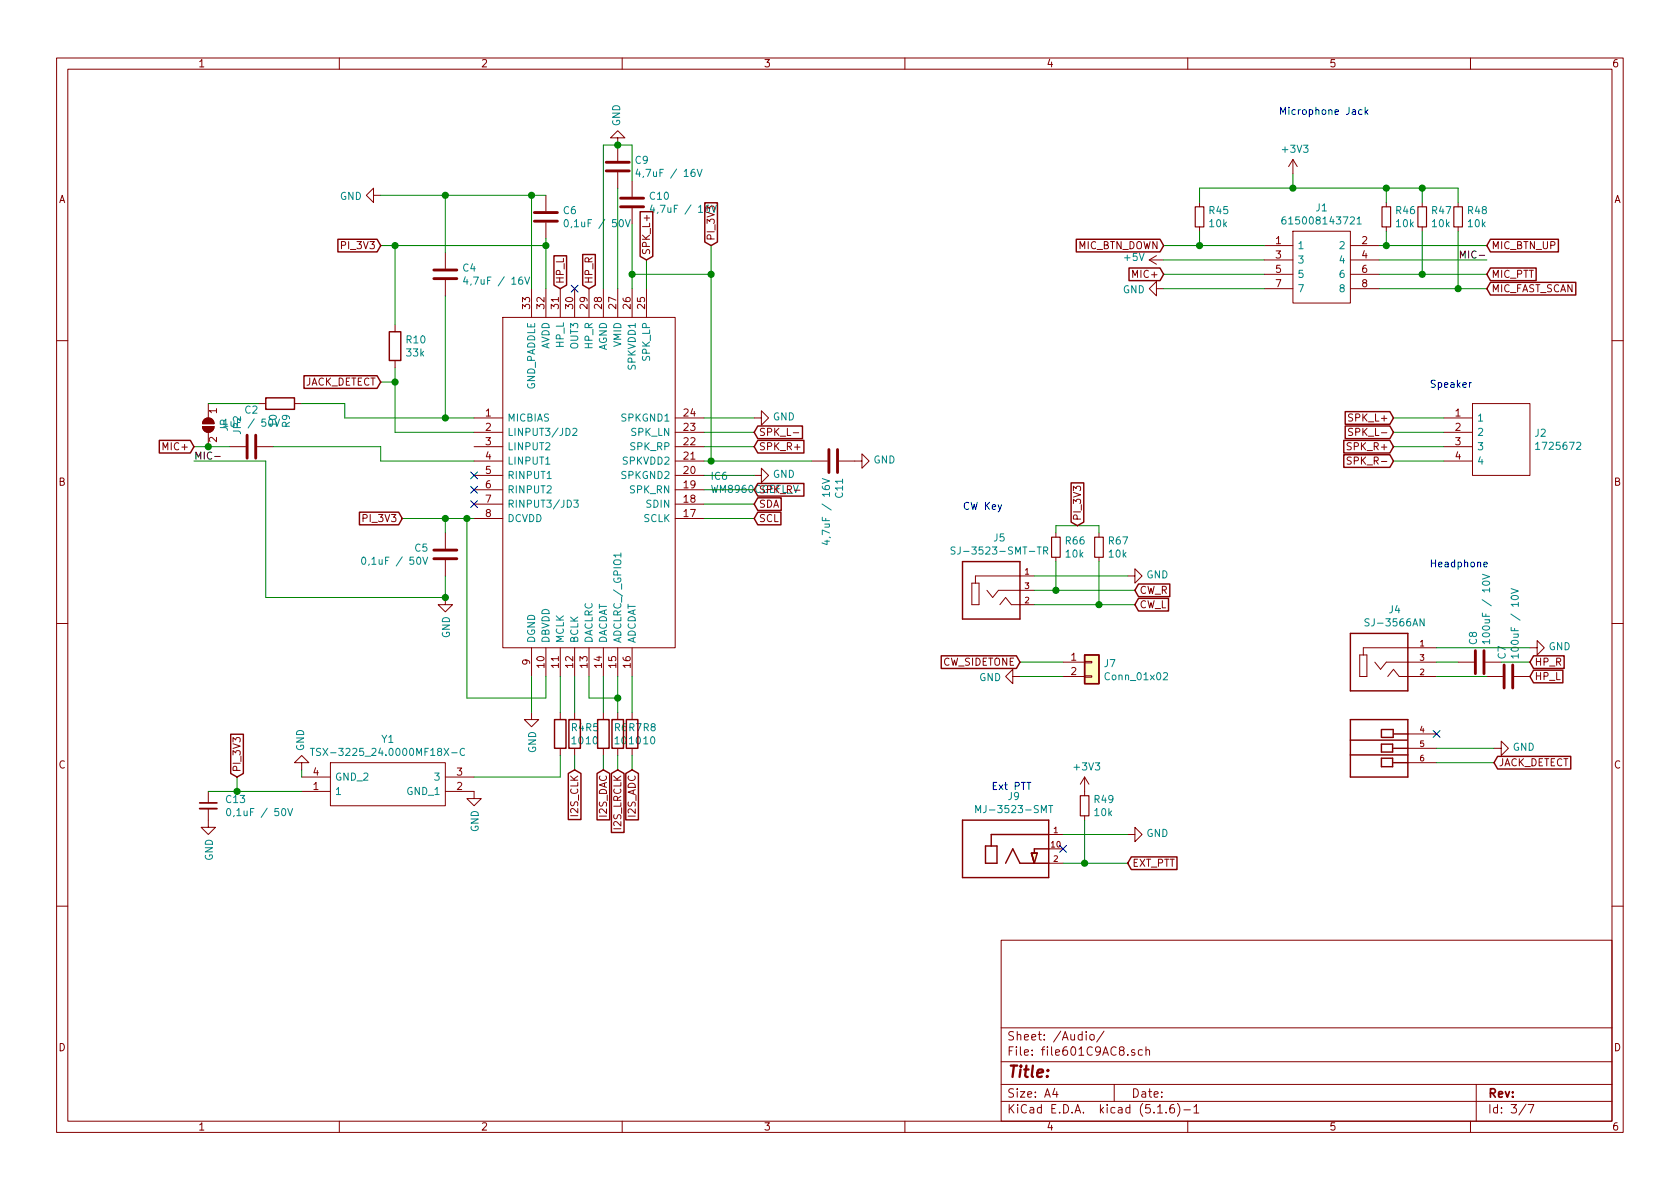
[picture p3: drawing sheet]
EESchema Schematic File Version 4
EELAYER 30 0
EELAYER END
$Descr A4 11693 8268
encoding utf-8
Sheet 3 7
Title ""
Date ""
Rev ""
Comp ""
Comment1 ""
Comment2 ""
Comment3 ""
Comment4 ""
$EndDescr
Text GLabel 8100 1900 0    50   Input ~ 0
MIC+
Text GLabel 10350 1900 2    50   Input ~ 0
MIC_PTT
$Comp
L power:GND #PWR?
U 1 1
P 8100 2000
AR Path="/601CBA1A" Ref="#PWR?"  Part="1" 
AR Path="/601C9AC9/601CBA1A" Ref="#PWR0103"  Part="1" 
F 0 "#PWR0103" H 8100 1750 50  0001 C CNN
F 1 "GND" V 8105 1872 50  0000 R CNN
F 2 "" H 8100 2000 50  0001 C CNN
F 3 "" H 8100 2000 50  0001 C CNN
	1    8100 2000
	0    1    1    0   
$EndComp
Text GLabel 10350 2000 2    50   Input ~ 0
MIC_FAST_SCAN
Text GLabel 10350 1700 2    50   Input ~ 0
MIC_BTN_UP
Text GLabel 8100 1700 0    50   Input ~ 0
MIC_BTN_DOWN
$Comp
L SamacSys_Parts:WM8960CGEFL_V IC6
U 1 1
P 3300 2900
F 0 "IC6" H 4944 2496 50  0000 L CNN
F 1 "WM8960CGEFL_V" H 4944 2405 50  0000 L CNN
F 2 "SamacSys_Parts:CUST_QFN-32-1EP_5x5mm_P0.5mm_EP3.45x3.45mm" H 4750 3600 50  0001 L CNN
F 3 "https://componentsearchengine.com/Datasheets/1/WM8960CGEFL_V.pdf" H 4750 3500 50  0001 L CNN
F 4 "Interface - CODECs Stereo CODEC with 1W DRIVER" H 4750 3400 50  0001 L CNN "Description"
F 5 "1" H 4750 3300 50  0001 L CNN "Height"
F 6 "238-WM8960CGEFL/V" H 4750 3200 50  0001 L CNN "Mouser Part Number"
F 7 "https://www.mouser.co.uk/ProductDetail/Cirrus-Logic/WM8960CGEFL-V/?qs=G8wrXCBxhFteielmzwPrEw%3D%3D" H 4750 3100 50  0001 L CNN "Mouser Price/Stock"
F 8 "Cirrus Logic" H 4750 3000 50  0001 L CNN "Manufacturer_Name"
F 9 "WM8960CGEFL/V" H 4750 2900 50  0001 L CNN "Manufacturer_Part_Number"
F 10 "C18752" H 3300 2900 50  0001 C CNN "LCSC"
	1    3300 2900
	1    0    0    -1  
$EndComp
Text GLabel 5250 3500 2    50   Input ~ 0
SDA
Text GLabel 5250 3600 2    50   Input ~ 0
SCL
Wire Wire Line
	5250 3600 4900 3600
Wire Wire Line
	4900 3500 5250 3500
$Comp
L power:GND #PWR?
U 1 1
P 3700 4950
AR Path="/601E5A7F" Ref="#PWR?"  Part="1" 
AR Path="/601C9AC9/601E5A7F" Ref="#PWR0119"  Part="1" 
F 0 "#PWR0119" H 3700 4700 50  0001 C CNN
F 1 "GND" V 3705 4822 50  0000 R CNN
F 2 "" H 3700 4950 50  0001 C CNN
F 3 "" H 3700 4950 50  0001 C CNN
	1    3700 4950
	1    0    0    -1  
$EndComp
Wire Wire Line
	3700 4950 3700 4700
$Comp
L power:GND #PWR?
U 1 1
P 2650 1350
AR Path="/601E6A4B" Ref="#PWR?"  Part="1" 
AR Path="/601C9AC9/601E6A4B" Ref="#PWR0120"  Part="1" 
F 0 "#PWR0120" H 2650 1100 50  0001 C CNN
F 1 "GND" V 2655 1222 50  0000 R CNN
F 2 "" H 2650 1350 50  0001 C CNN
F 3 "" H 2650 1350 50  0001 C CNN
	1    2650 1350
	0    1    1    0   
$EndComp
$Comp
L Device:C C6
U 1 1
P 3800 1500
F 0 "C6" H 3915 1546 50  0000 L CNN
F 1 "0,1uF / 50V" H 3915 1455 50  0000 L CNN
F 2 "Capacitor_SMD:C_0805_2012Metric_Pad1.15x1.40mm_HandSolder" H 3838 1350 50  0001 C CNN
F 3 "~" H 3800 1500 50  0001 C CNN
F 4 "C49678" H 3800 1500 50  0001 C CNN "LCSC"
F 5 "Samsung Electro-Mechanics" H 3800 1500 50  0001 C CNN "Manufacturer_Name"
F 6 "CL21B104KBCSFNC" H 3800 1500 50  0001 C CNN "Manufacturer_Part_Number"
F 7 "187-CL21B104KBCSFNC" H 3800 1500 50  0001 C CNN "Mouser Part Number"
	1    3800 1500
	1    0    0    -1  
$EndComp
$Comp
L Device:C C4
U 1 1
P 3100 1900
F 0 "C4" H 3215 1946 50  0000 L CNN
F 1 "4,7uF / 16V" H 3215 1855 50  0000 L CNN
F 2 "Capacitor_SMD:C_0805_2012Metric_Pad1.15x1.40mm_HandSolder" H 3138 1750 50  0001 C CNN
F 3 "~" H 3100 1900 50  0001 C CNN
F 4 "C1779" H 3100 1900 50  0001 C CNN "LCSC"
F 5 "Samsung Electro-Mechanics" H 3100 1900 50  0001 C CNN "Manufacturer_Name"
F 6 "CL21A475KOFNNNE" H 3100 1900 50  0001 C CNN "Manufacturer_Part_Number"
F 7 "187-CL21A475KOFNNNE" H 3100 1900 50  0001 C CNN "Mouser Part Number"
	1    3100 1900
	1    0    0    -1  
$EndComp
Wire Wire Line
	3100 2050 3100 2900
Wire Wire Line
	3100 2900 3300 2900
Connection ~ 3100 2900
$Comp
L power:GND #PWR?
U 1 1
P 3100 4150
AR Path="/601EE942" Ref="#PWR?"  Part="1" 
AR Path="/601C9AC9/601EE942" Ref="#PWR0123"  Part="1" 
F 0 "#PWR0123" H 3100 3900 50  0001 C CNN
F 1 "GND" V 3105 4022 50  0000 R CNN
F 2 "" H 3100 4150 50  0001 C CNN
F 3 "" H 3100 4150 50  0001 C CNN
	1    3100 4150
	1    0    0    -1  
$EndComp
$Comp
L Device:C C5
U 1 1
P 3100 3850
F 0 "C5" H 2985 3896 50  0000 R CNN
F 1 "0,1uF / 50V" H 2985 3805 50  0000 R CNN
F 2 "Capacitor_SMD:C_0805_2012Metric_Pad1.15x1.40mm_HandSolder" H 3138 3700 50  0001 C CNN
F 3 "~" H 3100 3850 50  0001 C CNN
F 4 "C49678" H 3100 3850 50  0001 C CNN "LCSC"
F 5 "Samsung Electro-Mechanics" H 3100 3850 50  0001 C CNN "Manufacturer_Name"
F 6 "CL21B104KBCSFNC" H 3100 3850 50  0001 C CNN "Manufacturer_Part_Number"
F 7 "187-CL21B104KBCSFNC" H 3100 3850 50  0001 C CNN "Mouser Part Number"
	1    3100 3850
	1    0    0    -1  
$EndComp
Wire Wire Line
	3100 4000 3100 4150
Connection ~ 3100 4150
Wire Wire Line
	3100 3700 3100 3600
Connection ~ 3100 3600
Wire Wire Line
	3100 3600 3250 3600
Wire Wire Line
	3250 3600 3250 4850
Wire Wire Line
	3250 4850 3800 4850
Wire Wire Line
	3800 4850 3800 4700
Connection ~ 3250 3600
Wire Wire Line
	3250 3600 3300 3600
Text GLabel 4000 5350 3    50   Input ~ 0
I2S_CLK
Text GLabel 4200 5350 3    50   Input ~ 0
I2S_DAC
Text GLabel 4300 5350 3    50   Input ~ 0
I2S_LRCLK
Text GLabel 4400 5350 3    50   Input ~ 0
I2S_ADC
Wire Wire Line
	4300 4850 4100 4850
Wire Wire Line
	4100 4850 4100 4700
Wire Wire Line
	4300 4850 4300 4700
Text GLabel 5250 3000 2    50   Input ~ 0
SPK_L-
Text GLabel 5250 3100 2    50   Input ~ 0
SPK_R+
Text GLabel 4500 1800 1    50   Input ~ 0
SPK_L+
Text GLabel 5250 3400 2    50   Input ~ 0
SPK_R-
Wire Wire Line
	5250 3400 4900 3400
Wire Wire Line
	5250 3100 4900 3100
Wire Wire Line
	4900 3000 5250 3000
Wire Wire Line
	4500 1800 4500 2000
$Comp
L power:GND #PWR?
U 1 1
P 4300 1000
AR Path="/602061C1" Ref="#PWR?"  Part="1" 
AR Path="/601C9AC9/602061C1" Ref="#PWR0125"  Part="1" 
F 0 "#PWR0125" H 4300 750 50  0001 C CNN
F 1 "GND" V 4305 872 50  0000 R CNN
F 2 "" H 4300 1000 50  0001 C CNN
F 3 "" H 4300 1000 50  0001 C CNN
	1    4300 1000
	-1   0    0    1   
$EndComp
NoConn ~ 4000 2000
$Comp
L Device:C C7
U 1 1
P 10500 4700
F 0 "C7" H 10615 4746 50  0000 L CNN
F 1 "100uF / 10V" H 10615 4655 50  0000 L CNN
F 2 "Capacitor_SMD:C_1206_3216Metric_Pad1.42x1.75mm_HandSolder" H 10538 4550 50  0001 C CNN
F 3 "~" H 10500 4700 50  0001 C CNN
F 4 "C84455" H 10500 4700 50  0001 C CNN "LCSC"
F 5 "Murata Electronics" H 10500 4700 50  0001 C CNN "Manufacturer_Name"
F 6 "GRM32ER61A107ME20L" H 10500 4700 50  0001 C CNN "Manufacturer_Part_Number"
F 7 "81-GRM32ER61A107ME0L" H 10500 4700 50  0001 C CNN "Mouser Part Number"
	1    10500 4700
	0    -1   -1   0   
$EndComp
$Comp
L Device:C C8
U 1 1
P 10300 4600
F 0 "C8" H 10415 4646 50  0000 L CNN
F 1 "100uF / 10V" H 10415 4555 50  0000 L CNN
F 2 "Capacitor_SMD:C_1206_3216Metric_Pad1.42x1.75mm_HandSolder" H 10338 4450 50  0001 C CNN
F 3 "~" H 10300 4600 50  0001 C CNN
F 4 "C84455" H 10300 4600 50  0001 C CNN "LCSC"
F 5 "Murata Electronics" H 10300 4600 50  0001 C CNN "Manufacturer_Name"
F 6 "GRM32ER61A107ME20L" H 10300 4600 50  0001 C CNN "Manufacturer_Part_Number"
F 7 "81-GRM32ER61A107ME0L" H 10300 4600 50  0001 C CNN "Mouser Part Number"
	1    10300 4600
	0    -1   -1   0   
$EndComp
Text GLabel 3900 2000 1    50   Input ~ 0
HP_L
Text GLabel 4100 2000 1    50   Input ~ 0
HP_R
$Comp
L Device:R R4
U 1 1
P 3900 5100
F 0 "R4" H 3970 5146 50  0000 L CNN
F 1 "10" H 3970 5055 50  0000 L CNN
F 2 "Resistor_SMD:R_0805_2012Metric_Pad1.15x1.40mm_HandSolder" V 3830 5100 50  0001 C CNN
F 3 "~" H 3900 5100 50  0001 C CNN
F 4 "C17415" H 3900 5100 50  0001 C CNN "LCSC"
F 5 "Vishay" H 3900 5100 50  0001 C CNN "Manufacturer_Name"
F 6 "CRCW080510R0FKEB" H 3900 5100 50  0001 C CNN "Manufacturer_Part_Number"
F 7 "71-CRCW080510R0FKEB" H 3900 5100 50  0001 C CNN "Mouser Part Number"
	1    3900 5100
	1    0    0    -1  
$EndComp
$Comp
L Device:R R5
U 1 1
P 4000 5100
F 0 "R5" H 4070 5146 50  0000 L CNN
F 1 "10" H 4070 5055 50  0000 L CNN
F 2 "Resistor_SMD:R_0805_2012Metric_Pad1.15x1.40mm_HandSolder" V 3930 5100 50  0001 C CNN
F 3 "~" H 4000 5100 50  0001 C CNN
F 4 "C17415" H 4000 5100 50  0001 C CNN "LCSC"
F 5 "Vishay" H 4000 5100 50  0001 C CNN "Manufacturer_Name"
F 6 "CRCW080510R0FKEB" H 4000 5100 50  0001 C CNN "Manufacturer_Part_Number"
F 7 "71-CRCW080510R0FKEB" H 4000 5100 50  0001 C CNN "Mouser Part Number"
	1    4000 5100
	1    0    0    -1  
$EndComp
$Comp
L Device:R R6
U 1 1
P 4200 5100
F 0 "R6" H 4270 5146 50  0000 L CNN
F 1 "10" H 4270 5055 50  0000 L CNN
F 2 "Resistor_SMD:R_0805_2012Metric_Pad1.15x1.40mm_HandSolder" V 4130 5100 50  0001 C CNN
F 3 "~" H 4200 5100 50  0001 C CNN
F 4 "C17415" H 4200 5100 50  0001 C CNN "LCSC"
F 5 "Vishay" H 4200 5100 50  0001 C CNN "Manufacturer_Name"
F 6 "CRCW080510R0FKEB" H 4200 5100 50  0001 C CNN "Manufacturer_Part_Number"
F 7 "71-CRCW080510R0FKEB" H 4200 5100 50  0001 C CNN "Mouser Part Number"
	1    4200 5100
	1    0    0    -1  
$EndComp
$Comp
L Device:R R7
U 1 1
P 4300 5100
F 0 "R7" H 4370 5146 50  0000 L CNN
F 1 "10" H 4370 5055 50  0000 L CNN
F 2 "Resistor_SMD:R_0805_2012Metric_Pad1.15x1.40mm_HandSolder" V 4230 5100 50  0001 C CNN
F 3 "~" H 4300 5100 50  0001 C CNN
F 4 "C17415" H 4300 5100 50  0001 C CNN "LCSC"
F 5 "Vishay" H 4300 5100 50  0001 C CNN "Manufacturer_Name"
F 6 "CRCW080510R0FKEB" H 4300 5100 50  0001 C CNN "Manufacturer_Part_Number"
F 7 "71-CRCW080510R0FKEB" H 4300 5100 50  0001 C CNN "Mouser Part Number"
	1    4300 5100
	1    0    0    -1  
$EndComp
$Comp
L Device:R R8
U 1 1
P 4400 5100
F 0 "R8" H 4470 5146 50  0000 L CNN
F 1 "10" H 4470 5055 50  0000 L CNN
F 2 "Resistor_SMD:R_0805_2012Metric_Pad1.15x1.40mm_HandSolder" V 4330 5100 50  0001 C CNN
F 3 "~" H 4400 5100 50  0001 C CNN
F 4 "C17415" H 4400 5100 50  0001 C CNN "LCSC"
F 5 "Vishay" H 4400 5100 50  0001 C CNN "Manufacturer_Name"
F 6 "CRCW080510R0FKEB" H 4400 5100 50  0001 C CNN "Manufacturer_Part_Number"
F 7 "71-CRCW080510R0FKEB" H 4400 5100 50  0001 C CNN "Mouser Part Number"
	1    4400 5100
	1    0    0    -1  
$EndComp
Wire Wire Line
	4000 5250 4000 5350
Wire Wire Line
	4200 5350 4200 5250
Wire Wire Line
	4300 5250 4300 5350
Wire Wire Line
	4400 5350 4400 5250
Wire Wire Line
	4400 4950 4400 4700
Wire Wire Line
	4300 4850 4300 4950
Connection ~ 4300 4850
Wire Wire Line
	4200 4950 4200 4700
Wire Wire Line
	4000 4700 4000 4950
Wire Wire Line
	3900 4700 3900 4950
$Comp
L SamacSys_Parts:1725672 J2
U 1 1
P 10050 2900
F 0 "J2" H 10678 2796 50  0000 L CNN
F 1 "1725672" H 10678 2705 50  0000 L CNN
F 2 "1725672-4-2.54" H 10700 3000 50  0001 L CNN
F 3 "https://www.phoenixcontact.com/online/portal/us?uri=pxc-oc-itemdetail:pid=1725672&library=usen&tab=1.pdf" H 10700 2900 50  0001 L CNN
F 4 "4 way vertical PCB terminal,6A 63V Phoenix Contact Non-Fused Terminal Block, 4 Way, Solder Terminals, 26 ??? 20 AWG Through Hole, Nylon, 63 V" H 10700 2800 50  0001 L CNN "Description"
F 5 "" H 10700 2700 50  0001 L CNN "Height"
F 6 "651-1725672" H 10700 2600 50  0001 L CNN "Mouser Part Number"
F 7 "https://www.mouser.co.uk/ProductDetail/Phoenix-Contact/1725672/?qs=Ul7CXFMnlWXX93F9bOV2pQ%3D%3D" H 10700 2500 50  0001 L CNN "Mouser Price/Stock"
F 8 "Phoenix Contact" H 10700 2400 50  0001 L CNN "Manufacturer_Name"
F 9 "1725672" H 10700 2300 50  0001 L CNN "Manufacturer_Part_Number"
	1    10050 2900
	1    0    0    -1  
$EndComp
Text GLabel 9700 2900 0    50   Input ~ 0
SPK_L+
Text GLabel 9700 3000 0    50   Input ~ 0
SPK_L-
Text GLabel 9700 3100 0    50   Input ~ 0
SPK_R+
Text GLabel 9700 3200 0    50   Input ~ 0
SPK_R-
Wire Wire Line
	9700 2900 10050 2900
Wire Wire Line
	10050 3000 9700 3000
Wire Wire Line
	9700 3100 10050 3100
Wire Wire Line
	10050 3200 9700 3200
$Comp
L Device:C_Small C13
U 1 1
P 1450 5600
F 0 "C13" H 1565 5646 50  0000 L CNN
F 1 "0,1uF / 50V" H 1565 5555 50  0000 L CNN
F 2 "Capacitor_SMD:C_0805_2012Metric_Pad1.15x1.40mm_HandSolder" H 1488 5450 50  0001 C CNN
F 3 "~" H 1450 5600 50  0001 C CNN
F 4 "Samsung Electro-Mechanics" H 1450 5600 50  0001 C CNN "Manufacturer_Name"
F 5 "CL21B104KBCSFNC" H 1450 5600 50  0001 C CNN "Manufacturer_Part_Number"
F 6 "C49678" H 1450 5600 50  0001 C CNN "LCSC"
F 7 "187-CL21B104KBCSFNC" H 1450 5600 50  0001 C CNN "Mouser Part Number"
	1    1450 5600
	1    0    0    -1  
$EndComp
$Comp
L power:GND #PWR?
U 1 1
P 1450 5700
AR Path="/602434B2" Ref="#PWR?"  Part="1" 
AR Path="/601C9AC9/602434B2" Ref="#PWR0128"  Part="1" 
F 0 "#PWR0128" H 1450 5450 50  0001 C CNN
F 1 "GND" V 1455 5572 50  0000 R CNN
F 2 "" H 1450 5700 50  0001 C CNN
F 3 "" H 1450 5700 50  0001 C CNN
	1    1450 5700
	1    0    0    -1  
$EndComp
$Comp
L power:GND #PWR?
U 1 1
P 3300 5500
AR Path="/60243D3A" Ref="#PWR?"  Part="1" 
AR Path="/601C9AC9/60243D3A" Ref="#PWR0129"  Part="1" 
F 0 "#PWR0129" H 3300 5250 50  0001 C CNN
F 1 "GND" V 3305 5372 50  0000 R CNN
F 2 "" H 3300 5500 50  0001 C CNN
F 3 "" H 3300 5500 50  0001 C CNN
	1    3300 5500
	1    0    0    -1  
$EndComp
$Comp
L power:GND #PWR?
U 1 1
P 10650 4500
AR Path="/6024D765" Ref="#PWR?"  Part="1" 
AR Path="/601C9AC9/6024D765" Ref="#PWR0130"  Part="1" 
F 0 "#PWR0130" H 10650 4250 50  0001 C CNN
F 1 "GND" V 10655 4372 50  0000 R CNN
F 2 "" H 10650 4500 50  0001 C CNN
F 3 "" H 10650 4500 50  0001 C CNN
	1    10650 4500
	0    -1   -1   0   
$EndComp
Text GLabel 10650 4700 2    50   Input ~ 0
HP_L
Text GLabel 10650 4600 2    50   Input ~ 0
HP_R
Text GLabel 1350 3100 0    50   Input ~ 0
MIC+
$Comp
L Device:C C2
U 1 1
P 1750 3100
F 0 "C2" V 2002 3100 50  0000 C CNN
F 1 "1uF / 50V" V 1911 3100 50  0000 C CNN
F 2 "Capacitor_SMD:C_0805_2012Metric_Pad1.15x1.40mm_HandSolder" H 1788 2950 50  0001 C CNN
F 3 "~" H 1750 3100 50  0001 C CNN
F 4 "C28323" H 1750 3100 50  0001 C CNN "LCSC"
F 5 "Samsung Electro-Mechanics" H 1750 3100 50  0001 C CNN "Manufacturer_Name"
F 6 "CL21B105KBFNNNE" H 1750 3100 50  0001 C CNN "Manufacturer_Part_Number"
F 7 "187-CL21B105KBFNNNE" H 1750 3100 50  0001 C CNN "Mouser Part Number"
	1    1750 3100
	0    -1   -1   0   
$EndComp
$Comp
L Device:R R9
U 1 1
P 1950 2800
F 0 "R9" H 2020 2846 50  0000 L CNN
F 1 "10" H 2020 2755 50  0000 L CNN
F 2 "Resistor_SMD:R_0805_2012Metric_Pad1.15x1.40mm_HandSolder" V 1880 2800 50  0001 C CNN
F 3 "~" H 1950 2800 50  0001 C CNN
F 4 "C17415" H 1950 2800 50  0001 C CNN "LCSC"
F 5 "Vishay" H 1950 2800 50  0001 C CNN "Manufacturer_Name"
F 6 "CRCW080510R0FKEB" H 1950 2800 50  0001 C CNN "Manufacturer_Part_Number"
F 7 "71-CRCW080510R0FKEB" H 1950 2800 50  0001 C CNN "Mouser Part Number"
	1    1950 2800
	0    1    1    0   
$EndComp
Wire Wire Line
	2400 2900 3100 2900
Wire Wire Line
	1350 3100 1450 3100
Connection ~ 1450 3100
Wire Wire Line
	1450 3100 1600 3100
Wire Wire Line
	1450 2800 1800 2800
Wire Wire Line
	2400 2800 2400 2900
Wire Wire Line
	1350 3200 1850 3200
Wire Wire Line
	2800 3600 3100 3600
Wire Wire Line
	1850 4150 3100 4150
$Comp
L power:GND #PWR?
U 1 1
P 5250 2900
AR Path="/60236231" Ref="#PWR?"  Part="1" 
AR Path="/601C9AC9/60236231" Ref="#PWR0124"  Part="1" 
F 0 "#PWR0124" H 5250 2650 50  0001 C CNN
F 1 "GND" V 5255 2772 50  0000 R CNN
F 2 "" H 5250 2900 50  0001 C CNN
F 3 "" H 5250 2900 50  0001 C CNN
	1    5250 2900
	0    -1   -1   0   
$EndComp
Wire Wire Line
	4900 2900 5250 2900
$Comp
L power:GND #PWR?
U 1 1
P 5250 3300
AR Path="/6023926F" Ref="#PWR?"  Part="1" 
AR Path="/601C9AC9/6023926F" Ref="#PWR0137"  Part="1" 
F 0 "#PWR0137" H 5250 3050 50  0001 C CNN
F 1 "GND" V 5255 3172 50  0000 R CNN
F 2 "" H 5250 3300 50  0001 C CNN
F 3 "" H 5250 3300 50  0001 C CNN
	1    5250 3300
	0    -1   -1   0   
$EndComp
Wire Wire Line
	5250 3300 4900 3300
Wire Wire Line
	10350 4700 10000 4700
$Comp
L Device:C C11
U 1 1
P 5800 3200
F 0 "C11" H 5915 3246 50  0000 L CNN
F 1 "4,7uF / 16V" H 5915 3155 50  0000 L CNN
F 2 "Capacitor_SMD:C_0805_2012Metric_Pad1.15x1.40mm_HandSolder" H 5838 3050 50  0001 C CNN
F 3 "~" H 5800 3200 50  0001 C CNN
F 4 "C1779" H 5800 3200 50  0001 C CNN "LCSC"
F 5 "Samsung Electro-Mechanics" H 5800 3200 50  0001 C CNN "Manufacturer_Name"
F 6 "CL21A475KOFNNNE" H 5800 3200 50  0001 C CNN "Manufacturer_Part_Number"
F 7 "187-CL21A475KOFNNNE" H 5800 3200 50  0001 C CNN "Mouser Part Number"
	1    5800 3200
	0    1    1    0   
$EndComp
$Comp
L power:GND #PWR?
U 1 1
P 5950 3200
AR Path="/6024197E" Ref="#PWR?"  Part="1" 
AR Path="/601C9AC9/6024197E" Ref="#PWR0138"  Part="1" 
F 0 "#PWR0138" H 5950 2950 50  0001 C CNN
F 1 "GND" V 5955 3072 50  0000 R CNN
F 2 "" H 5950 3200 50  0001 C CNN
F 3 "" H 5950 3200 50  0001 C CNN
	1    5950 3200
	0    -1   -1   0   
$EndComp
Wire Wire Line
	4900 3200 4950 3200
$Comp
L Device:C C9
U 1 1
P 4300 1150
F 0 "C9" H 4415 1196 50  0000 L CNN
F 1 "4,7uF / 16V" H 4415 1105 50  0000 L CNN
F 2 "Capacitor_SMD:C_0805_2012Metric_Pad1.15x1.40mm_HandSolder" H 4338 1000 50  0001 C CNN
F 3 "~" H 4300 1150 50  0001 C CNN
F 4 "C1779" H 4300 1150 50  0001 C CNN "LCSC"
F 5 "Samsung Electro-Mechanics" H 4300 1150 50  0001 C CNN "Manufacturer_Name"
F 6 "CL21A475KOFNNNE" H 4300 1150 50  0001 C CNN "Manufacturer_Part_Number"
F 7 "187-CL21A475KOFNNNE" H 4300 1150 50  0001 C CNN "Mouser Part Number"
	1    4300 1150
	1    0    0    -1  
$EndComp
Wire Wire Line
	4300 1300 4300 2000
$Comp
L Device:C C10
U 1 1
P 4400 1400
F 0 "C10" H 4515 1446 50  0000 L CNN
F 1 "4,7uF / 16V" H 4515 1355 50  0000 L CNN
F 2 "Capacitor_SMD:C_0805_2012Metric_Pad1.15x1.40mm_HandSolder" H 4438 1250 50  0001 C CNN
F 3 "~" H 4400 1400 50  0001 C CNN
F 4 "C1779" H 4400 1400 50  0001 C CNN "LCSC"
F 5 "Samsung Electro-Mechanics" H 4400 1400 50  0001 C CNN "Manufacturer_Name"
F 6 "CL21A475KOFNNNE" H 4400 1400 50  0001 C CNN "Manufacturer_Part_Number"
F 7 "187-CL21A475KOFNNNE" H 4400 1400 50  0001 C CNN "Mouser Part Number"
	1    4400 1400
	1    0    0    -1  
$EndComp
Wire Wire Line
	4400 1550 4400 1900
Wire Wire Line
	4200 1000 4300 1000
Wire Wire Line
	4200 1000 4200 2000
Wire Wire Line
	4400 1250 4400 1000
Wire Wire Line
	4400 1000 4300 1000
Connection ~ 4300 1000
Wire Wire Line
	4950 1700 4950 1900
Wire Wire Line
	4950 1900 4400 1900
Connection ~ 4400 1900
Wire Wire Line
	4400 1900 4400 2000
Wire Wire Line
	4950 1900 4950 3200
Connection ~ 4950 1900
Connection ~ 4950 3200
Wire Wire Line
	4950 3200 5650 3200
Wire Wire Line
	10000 4500 10650 4500
Wire Wire Line
	10450 4600 10650 4600
$Comp
L Device:R R10
U 1 1
P 2750 2400
F 0 "R10" H 2820 2446 50  0000 L CNN
F 1 "33k" H 2820 2355 50  0000 L CNN
F 2 "Resistor_SMD:R_0805_2012Metric_Pad1.15x1.40mm_HandSolder" V 2680 2400 50  0001 C CNN
F 3 "~" H 2750 2400 50  0001 C CNN
F 4 "C17633" H 2750 2400 50  0001 C CNN "LCSC"
F 5 "Vishay" H 2750 2400 50  0001 C CNN "Manufacturer_Name"
F 6 "CRCW080533K0FKEA" H 2750 2400 50  0001 C CNN "Manufacturer_Part_Number"
F 7 "71-CRCW0805-33K-E3" H 2750 2400 50  0001 C CNN "Mouser Part Number"
	1    2750 2400
	1    0    0    -1  
$EndComp
Wire Wire Line
	2750 2550 2750 2650
Wire Wire Line
	2750 3000 3300 3000
Text GLabel 2650 2650 0    50   Input ~ 0
JACK_DETECT
Wire Wire Line
	2650 2650 2750 2650
Connection ~ 2750 2650
Wire Wire Line
	2750 2650 2750 3000
Text GLabel 10400 5300 2    50   Input ~ 0
JACK_DETECT
Text Label 1350 3200 0    50   ~ 0
MIC-
Text Label 10350 1800 2    50   ~ 0
MIC-
$Comp
L CUI_Devices:SJ-3566AN J4
U 1 1
P 9600 4600
F 0 "J4" H 9709 4967 50  0000 C CNN
F 1 "SJ-3566AN" H 9709 4876 50  0000 C CNN
F 2 "CUI_SJ-3566AN" H 9600 4600 50  0001 L BNN
F 3 "" H 9600 4600 50  0001 L BNN
F 4 "Manufacturer recommendations" H 9600 4600 50  0001 L BNN "STANDARD"
F 5 "" H 9600 4600 50  0001 L BNN "PARTREV"
F 6 "CUI Inc" H 9600 4600 50  0001 L BNN "MF"
F 7 "CUI Devices" H 9600 4600 50  0001 C CNN "Manufacturer_Name"
F 8 "SJ-3566AN" H 9600 4600 50  0001 C CNN "Manufacturer_Part_Number"
F 9 "490-SJ-3566AN" H 9600 4600 50  0001 C CNN "Mouser Part Number"
	1    9600 4600
	1    0    0    -1  
$EndComp
$Comp
L power:GND #PWR?
U 1 1
P 10400 5200
AR Path="/605961C9" Ref="#PWR?"  Part="1" 
AR Path="/601C9AC9/605961C9" Ref="#PWR0145"  Part="1" 
F 0 "#PWR0145" H 10400 4950 50  0001 C CNN
F 1 "GND" V 10405 5072 50  0000 R CNN
F 2 "" H 10400 5200 50  0001 C CNN
F 3 "" H 10400 5200 50  0001 C CNN
	1    10400 5200
	0    -1   -1   0   
$EndComp
Wire Wire Line
	10150 4600 10000 4600
Wire Wire Line
	10400 5200 10000 5200
Text Notes 9950 3950 0    50   ~ 0
Headphone
Text Notes 9950 2700 0    50   ~ 0
Speaker
Text Notes 8900 800  0    50   ~ 0
Microphone Jack
Wire Wire Line
	10400 5300 10000 5300
Wire Wire Line
	3100 1750 3100 1350
Wire Wire Line
	3100 1350 2650 1350
Wire Wire Line
	3800 1350 3700 1350
Connection ~ 3100 1350
Wire Wire Line
	3700 1350 3700 2000
Connection ~ 3700 1350
Wire Wire Line
	3700 1350 3100 1350
Wire Wire Line
	3800 1650 3800 1700
Wire Wire Line
	2650 1700 2750 1700
Connection ~ 3800 1700
Wire Wire Line
	3800 1700 3800 2000
Wire Wire Line
	2750 1700 2750 2250
Connection ~ 2750 1700
Wire Wire Line
	2750 1700 3800 1700
Wire Wire Line
	8100 1900 8800 1900
$Comp
L Device:R_Small R45
U 1 1
P 8350 1500
F 0 "R45" H 8409 1546 50  0000 L CNN
F 1 "10k" H 8409 1455 50  0000 L CNN
F 2 "Resistor_SMD:R_0805_2012Metric_Pad1.15x1.40mm_HandSolder" H 8350 1500 50  0001 C CNN
F 3 "~" H 8350 1500 50  0001 C CNN
F 4 "C17414" H 8350 1500 50  0001 C CNN "LCSC"
F 5 "Vishay" H 8350 1500 50  0001 C CNN "Manufacturer_Name"
F 6 "CRCW080510K0FKEAC" H 8350 1500 50  0001 C CNN "Manufacturer_Part_Number"
F 7 "71-CRCW080510K0FKEAC" H 8350 1500 50  0001 C CNN "Mouser Part Number"
	1    8350 1500
	1    0    0    -1  
$EndComp
$Comp
L Device:R_Small R46
U 1 1
P 9650 1500
F 0 "R46" H 9709 1546 50  0000 L CNN
F 1 "10k" H 9709 1455 50  0000 L CNN
F 2 "Resistor_SMD:R_0805_2012Metric_Pad1.15x1.40mm_HandSolder" H 9650 1500 50  0001 C CNN
F 3 "~" H 9650 1500 50  0001 C CNN
F 4 "C17414" H 9650 1500 50  0001 C CNN "LCSC"
F 5 "Vishay" H 9650 1500 50  0001 C CNN "Manufacturer_Name"
F 6 "CRCW080510K0FKEAC" H 9650 1500 50  0001 C CNN "Manufacturer_Part_Number"
F 7 "71-CRCW080510K0FKEAC" H 9650 1500 50  0001 C CNN "Mouser Part Number"
	1    9650 1500
	1    0    0    -1  
$EndComp
$Comp
L Device:R_Small R47
U 1 1
P 9900 1500
F 0 "R47" H 9959 1546 50  0000 L CNN
F 1 "10k" H 9959 1455 50  0000 L CNN
F 2 "Resistor_SMD:R_0805_2012Metric_Pad1.15x1.40mm_HandSolder" H 9900 1500 50  0001 C CNN
F 3 "~" H 9900 1500 50  0001 C CNN
F 4 "C17414" H 9900 1500 50  0001 C CNN "LCSC"
F 5 "Vishay" H 9900 1500 50  0001 C CNN "Manufacturer_Name"
F 6 "CRCW080510K0FKEAC" H 9900 1500 50  0001 C CNN "Manufacturer_Part_Number"
F 7 "71-CRCW080510K0FKEAC" H 9900 1500 50  0001 C CNN "Mouser Part Number"
	1    9900 1500
	1    0    0    -1  
$EndComp
Wire Wire Line
	8350 1300 8350 1400
$Comp
L Device:R_Small R48
U 1 1
P 10150 1500
F 0 "R48" H 10209 1546 50  0000 L CNN
F 1 "10k" H 10209 1455 50  0000 L CNN
F 2 "Resistor_SMD:R_0805_2012Metric_Pad1.15x1.40mm_HandSolder" H 10150 1500 50  0001 C CNN
F 3 "~" H 10150 1500 50  0001 C CNN
F 4 "C17414" H 10150 1500 50  0001 C CNN "LCSC"
F 5 "Vishay" H 10150 1500 50  0001 C CNN "Manufacturer_Name"
F 6 "CRCW080510K0FKEAC" H 10150 1500 50  0001 C CNN "Manufacturer_Part_Number"
F 7 "71-CRCW080510K0FKEAC" H 10150 1500 50  0001 C CNN "Mouser Part Number"
	1    10150 1500
	1    0    0    -1  
$EndComp
Wire Wire Line
	9650 1300 9650 1400
NoConn ~ 10000 5100
NoConn ~ 3300 3300
NoConn ~ 3300 3400
NoConn ~ 3300 3500
Wire Wire Line
	1450 5500 1650 5500
Wire Wire Line
	1650 5400 1650 5500
Wire Wire Line
	9000 1300 9000 1200
Connection ~ 9000 1300
Wire Wire Line
	9000 1300 9650 1300
$Comp
L power:+5V #PWR0114
U 1 1
P 8100 1800
F 0 "#PWR0114" H 8100 1650 50  0001 C CNN
F 1 "+5V" V 8115 1928 50  0000 L CNN
F 2 "" H 8100 1800 50  0001 C CNN
F 3 "" H 8100 1800 50  0001 C CNN
	1    8100 1800
	0    -1   -1   0   
$EndComp
$Comp
L SamacSys_Parts:TSX-3225_24.0000MF18X-C Y1
U 1 1
P 2100 5400
F 0 "Y1" H 2700 5665 50  0000 C CNN
F 1 "TSX-3225_24.0000MF18X-C" H 2700 5574 50  0000 C CNN
F 2 "TSX3225160000MF18XAC0" H 3150 5500 50  0001 L CNN
F 3 "https://support.epson.biz/td/api/doc_check.php?dl=brief_FA-238V_en.pdf" H 3150 5400 50  0001 L CNN
F 4 "Crystals XTAL MHZ +/-10PPM+/-18PPM-40 85C 18.0PF BULK - CUT TAPE" H 3150 5300 50  0001 L CNN "Description"
F 5 "0.6" H 3150 5200 50  0001 L CNN "Height"
F 6 "732-TSX-32224MF18X-C" H 3150 5100 50  0001 L CNN "Mouser Part Number"
F 7 "https://www.mouser.co.uk/ProductDetail/Epson-Timing/TSX-3225-240000MF18X-C?qs=f9yNj16SXrIzNKaZ5Nvqsw%3D%3D" H 3150 5000 50  0001 L CNN "Mouser Price/Stock"
F 8 "Epson Timing" H 3150 4900 50  0001 L CNN "Manufacturer_Name"
F 9 "TSX-3225 24.0000MF18X-C" H 3150 4800 50  0001 L CNN "Manufacturer_Part_Number"
F 10 "C91744" H 2100 5400 50  0001 C CNN "LCSC"
	1    2100 5400
	1    0    0    -1  
$EndComp
$Comp
L power:GND #PWR?
U 1 1
P 2100 5350
AR Path="/60402046" Ref="#PWR?"  Part="1" 
AR Path="/601C9AC9/60402046" Ref="#PWR0154"  Part="1" 
F 0 "#PWR0154" H 2100 5100 50  0001 C CNN
F 1 "GND" V 2105 5222 50  0000 R CNN
F 2 "" H 2100 5350 50  0001 C CNN
F 3 "" H 2100 5350 50  0001 C CNN
	1    2100 5350
	-1   0    0    1   
$EndComp
Wire Wire Line
	1650 5500 2100 5500
Connection ~ 1650 5500
Wire Wire Line
	3300 5400 3900 5400
Wire Wire Line
	3900 5400 3900 5250
Wire Wire Line
	2100 5350 2100 5400
$Comp
L Jumper:SolderJumper_2_Open JP?
U 1 1
P 1450 2950
AR Path="/6079AFBA" Ref="JP?"  Part="1" 
AR Path="/601C9AC9/6079AFBA" Ref="JP2"  Part="1" 
F 0 "JP2" H 1450 3155 50  0000 C CNN
F 1 "JP" H 1450 3064 50  0000 C CNN
F 2 "Jumper:SolderJumper-2_P1.3mm_Open_RoundedPad1.0x1.5mm" H 1450 2950 50  0001 C CNN
F 3 "~" H 1450 2950 50  0001 C CNN
	1    1450 2950
	0    1    1    0   
$EndComp
Wire Wire Line
	2100 2800 2400 2800
$Comp
L SamacSys_Parts:615008143721 J1
U 1 1
P 8800 1700
F 0 "J1" H 9200 1965 50  0000 C CNN
F 1 "615008143721" H 9200 1874 50  0000 C CNN
F 2 "615008143721" H 9450 1800 50  0001 L CNN
F 3 "http://katalog.we-online.de/em/datasheet/615008143721.pdf" H 9450 1700 50  0001 L CNN
F 4 "Modular Jack RJ45 8P8C Right angle Wurth Elektronik Female RJ45 Modular Jack, STP, Horizontal, PCB Mount Mount, WR-MJ 615008 Series" H 9450 1600 50  0001 L CNN "Description"
F 5 "12.8" H 9450 1500 50  0001 L CNN "Height"
F 6 "710-615008143721" H 9450 1400 50  0001 L CNN "Mouser Part Number"
F 7 "https://www.mouser.co.uk/ProductDetail/Wurth-Elektronik/615008143721?qs=8qEfIxKlfRk%252BMh7BhxaORg%3D%3D" H 9450 1300 50  0001 L CNN "Mouser Price/Stock"
F 8 "Wurth Elektronik" H 9450 1200 50  0001 L CNN "Manufacturer_Name"
F 9 "615008143721" H 9450 1100 50  0001 L CNN "Manufacturer_Part_Number"
	1    8800 1700
	1    0    0    -1  
$EndComp
$Comp
L power:+3V3 #PWR0149
U 1 1
P 9000 1200
F 0 "#PWR0149" H 9000 1050 50  0001 C CNN
F 1 "+3V3" H 9015 1373 50  0000 C CNN
F 2 "" H 9000 1200 50  0001 C CNN
F 3 "" H 9000 1200 50  0001 C CNN
	1    9000 1200
	1    0    0    -1  
$EndComp
Text GLabel 2650 1700 0    50   Input ~ 0
PI_3V3
Text GLabel 4950 1700 1    50   Input ~ 0
PI_3V3
Text GLabel 1650 5400 1    50   Input ~ 0
PI_3V3
Text GLabel 2800 3600 0    50   Input ~ 0
PI_3V3
Text Notes 6900 5500 0    50   ~ 0
Ext PTT
NoConn ~ 7400 5900
Wire Wire Line
	7400 5800 7850 5800
Text GLabel 7850 6000 2    50   Input ~ 0
EXT_PTT
Connection ~ 7550 6000
Wire Wire Line
	7550 6000 7850 6000
Wire Wire Line
	7400 6000 7550 6000
$Comp
L power:+3V3 #PWR0146
U 1 1
P 7550 5500
F 0 "#PWR0146" H 7550 5350 50  0001 C CNN
F 1 "+3V3" H 7565 5673 50  0000 C CNN
F 2 "" H 7550 5500 50  0001 C CNN
F 3 "" H 7550 5500 50  0001 C CNN
	1    7550 5500
	1    0    0    -1  
$EndComp
Wire Wire Line
	7550 5700 7550 6000
$Comp
L Device:R_Small R49
U 1 1
P 7550 5600
F 0 "R49" H 7609 5646 50  0000 L CNN
F 1 "10k" H 7609 5555 50  0000 L CNN
F 2 "Resistor_SMD:R_0805_2012Metric_Pad1.15x1.40mm_HandSolder" H 7550 5600 50  0001 C CNN
F 3 "~" H 7550 5600 50  0001 C CNN
F 4 "C17414" H 7550 5600 50  0001 C CNN "LCSC"
F 5 "Vishay" H 7550 5600 50  0001 C CNN "Manufacturer_Name"
F 6 "CRCW080510K0FKEAC" H 7550 5600 50  0001 C CNN "Manufacturer_Part_Number"
F 7 "71-CRCW080510K0FKEAC" H 7550 5600 50  0001 C CNN "Mouser Part Number"
	1    7550 5600
	1    0    0    -1  
$EndComp
$Comp
L CUI_Devices:MJ-3523-SMT J9
U 1 1
P 7000 5900
F 0 "J9" H 7057 6267 50  0000 C CNN
F 1 "MJ-3523-SMT" H 7057 6176 50  0000 C CNN
F 2 "CUI_MJ-3523-SMT" H 7000 5900 50  0001 L BNN
F 3 "" H 7000 5900 50  0001 L BNN
F 4 "MANUFACTURER RECOMMENDATIONS" H 7000 5900 50  0001 L BNN "STANDARD"
F 5 "D" H 7000 5900 50  0001 L BNN "PART_REV"
F 6 "CUI INC" H 7000 5900 50  0001 L BNN "MANUFACTURER"
F 7 "CUI Devices" H 7000 5900 50  0001 C CNN "Manufacturer_Name"
F 8 "MJ-3523-SMT-TR" H 7000 5900 50  0001 C CNN "Manufacturer_Part_Number"
F 9 "490-MJ-3523-SMT-TR" H 7000 5900 50  0001 C CNN "Mouser Part Number"
	1    7000 5900
	1    0    0    -1  
$EndComp
$Comp
L power:GND #PWR?
U 1 1
P 7850 5800
AR Path="/602547B9" Ref="#PWR?"  Part="1" 
AR Path="/601C9AC9/602547B9" Ref="#PWR0150"  Part="1" 
F 0 "#PWR0150" H 7850 5550 50  0001 C CNN
F 1 "GND" V 7855 5672 50  0000 R CNN
F 2 "" H 7850 5800 50  0001 C CNN
F 3 "" H 7850 5800 50  0001 C CNN
	1    7850 5800
	0    -1   -1   0   
$EndComp
$Comp
L CUI_Devices:SJ-3523-SMT-TR J5
U 1 1
P 6900 4100
F 0 "J5" H 6957 4467 50  0000 C CNN
F 1 "SJ-3523-SMT-TR" H 6957 4376 50  0000 C CNN
F 2 "CUI_SJ-3523-SMT-TR" H 6900 4100 50  0001 L BNN
F 3 "" H 6900 4100 50  0001 L BNN
F 4 "CUI Inc" H 6900 4100 50  0001 L BNN "MF"
F 5 "Manufacturer recommendations" H 6900 4100 50  0001 L BNN "STANDARD"
F 6 "CUI Devices" H 6900 4100 50  0001 C CNN "Manufacturer_Name"
F 7 "SJ-3523-SMT-TR" H 6900 4100 50  0001 C CNN "Manufacturer_Part_Number"
F 8 "490-SJ-3523-SMT-TR" H 6900 4100 50  0001 C CNN "Mouser Part Number"
	1    6900 4100
	1    0    0    -1  
$EndComp
$Comp
L Device:R_Small R66
U 1 1
P 7350 3800
F 0 "R66" H 7409 3846 50  0000 L CNN
F 1 "10k" H 7409 3755 50  0000 L CNN
F 2 "Resistor_SMD:R_0805_2012Metric_Pad1.15x1.40mm_HandSolder" H 7350 3800 50  0001 C CNN
F 3 "~" H 7350 3800 50  0001 C CNN
F 4 "C17414" H 7350 3800 50  0001 C CNN "LCSC"
F 5 "Vishay" H 7350 3800 50  0001 C CNN "Manufacturer_Name"
F 6 "CRCW080510K0FKEAC" H 7350 3800 50  0001 C CNN "Manufacturer_Part_Number"
F 7 "71-CRCW080510K0FKEAC" H 7350 3800 50  0001 C CNN "Mouser Part Number"
	1    7350 3800
	1    0    0    -1  
$EndComp
$Comp
L Device:R_Small R67
U 1 1
P 7650 3800
F 0 "R67" H 7709 3846 50  0000 L CNN
F 1 "10k" H 7709 3755 50  0000 L CNN
F 2 "Resistor_SMD:R_0805_2012Metric_Pad1.15x1.40mm_HandSolder" H 7650 3800 50  0001 C CNN
F 3 "~" H 7650 3800 50  0001 C CNN
F 4 "C17414" H 7650 3800 50  0001 C CNN "LCSC"
F 5 "Vishay" H 7650 3800 50  0001 C CNN "Manufacturer_Name"
F 6 "CRCW080510K0FKEAC" H 7650 3800 50  0001 C CNN "Manufacturer_Part_Number"
F 7 "71-CRCW080510K0FKEAC" H 7650 3800 50  0001 C CNN "Mouser Part Number"
	1    7650 3800
	1    0    0    -1  
$EndComp
Text GLabel 7500 3650 1    50   Input ~ 0
PI_3V3
Wire Wire Line
	7650 3650 7650 3700
Wire Wire Line
	7350 3650 7350 3700
Wire Wire Line
	7350 3650 7650 3650
Wire Wire Line
	7350 3900 7350 4100
Wire Wire Line
	7650 3900 7650 4200
Wire Wire Line
	7200 4000 7850 4000
$Comp
L power:GND #PWR?
U 1 1
P 7850 4000
AR Path="/6057C3A1" Ref="#PWR?"  Part="1" 
AR Path="/601C9AC9/6057C3A1" Ref="#PWR0102"  Part="1" 
F 0 "#PWR0102" H 7850 3750 50  0001 C CNN
F 1 "GND" V 7855 3872 50  0000 R CNN
F 2 "" H 7850 4000 50  0001 C CNN
F 3 "" H 7850 4000 50  0001 C CNN
	1    7850 4000
	0    -1   -1   0   
$EndComp
Text GLabel 7900 4200 2    50   Input ~ 0
CW_L
Text GLabel 7900 4100 2    50   Input ~ 0
CW_R
Wire Wire Line
	7200 4100 7350 4100
Connection ~ 7350 4100
Wire Wire Line
	7350 4100 7900 4100
Wire Wire Line
	7900 4200 7650 4200
Connection ~ 7650 4200
Wire Wire Line
	7650 4200 7200 4200
Text Notes 6700 3550 0    50   ~ 0
CW Key
Wire Wire Line
	1850 3200 1850 4150
Wire Wire Line
	1900 3100 2650 3100
Wire Wire Line
	2650 3100 2650 3200
Wire Wire Line
	2650 3200 3300 3200
$Comp
L Connector_Generic:Conn_01x02 J7
U 1 1
P 7600 4600
F 0 "J7" H 7680 4592 50  0000 L CNN
F 1 "Conn_01x02" H 7680 4501 50  0000 L CNN
F 2 "Connector_PinHeader_2.54mm:PinHeader_1x02_P2.54mm_Horizontal" H 7600 4600 50  0001 C CNN
F 3 "~" H 7600 4600 50  0001 C CNN
F 4 "Amphenol" H 7600 4600 50  0001 C CNN "Manufacturer_Name"
F 5 "10129379-902001BLF" H 7600 4600 50  0001 C CNN "Manufacturer_Part_Number"
F 6 "649-1012937990201BLF" H 7600 4600 50  0001 C CNN "Mouser Part Number"
	1    7600 4600
	1    0    0    -1  
$EndComp
Text GLabel 7100 4600 0    50   Input ~ 0
CW_SIDETONE
Wire Wire Line
	7100 4600 7400 4600
$Comp
L power:GND #PWR?
U 1 1
P 7100 4700
AR Path="/60706BDA" Ref="#PWR?"  Part="1" 
AR Path="/601C9AC9/60706BDA" Ref="#PWR0121"  Part="1" 
F 0 "#PWR0121" H 7100 4450 50  0001 C CNN
F 1 "GND" V 7105 4572 50  0000 R CNN
F 2 "" H 7100 4700 50  0001 C CNN
F 3 "" H 7100 4700 50  0001 C CNN
	1    7100 4700
	0    1    1    0   
$EndComp
Wire Wire Line
	7100 4700 7400 4700
Wire Wire Line
	8100 2000 8800 2000
Wire Wire Line
	8100 1800 8800 1800
Wire Wire Line
	8100 1700 8350 1700
Wire Wire Line
	8350 1600 8350 1700
Connection ~ 8350 1700
Wire Wire Line
	8350 1700 8800 1700
Wire Wire Line
	9600 1700 9650 1700
Wire Wire Line
	9600 1800 10350 1800
Wire Wire Line
	9600 1900 9900 1900
Wire Wire Line
	9600 2000 10150 2000
Wire Wire Line
	9650 1300 9900 1300
Wire Wire Line
	10150 1300 10150 1400
Connection ~ 9650 1300
Wire Wire Line
	9900 1300 9900 1400
Connection ~ 9900 1300
Wire Wire Line
	9900 1300 10150 1300
Wire Wire Line
	8350 1300 9000 1300
Wire Wire Line
	10150 1600 10150 2000
Connection ~ 10150 2000
Wire Wire Line
	10150 2000 10350 2000
Wire Wire Line
	9900 1600 9900 1900
Connection ~ 9900 1900
Wire Wire Line
	9900 1900 10350 1900
Wire Wire Line
	9650 1600 9650 1700
Connection ~ 9650 1700
Wire Wire Line
	9650 1700 10350 1700
$EndSCHEMATC
